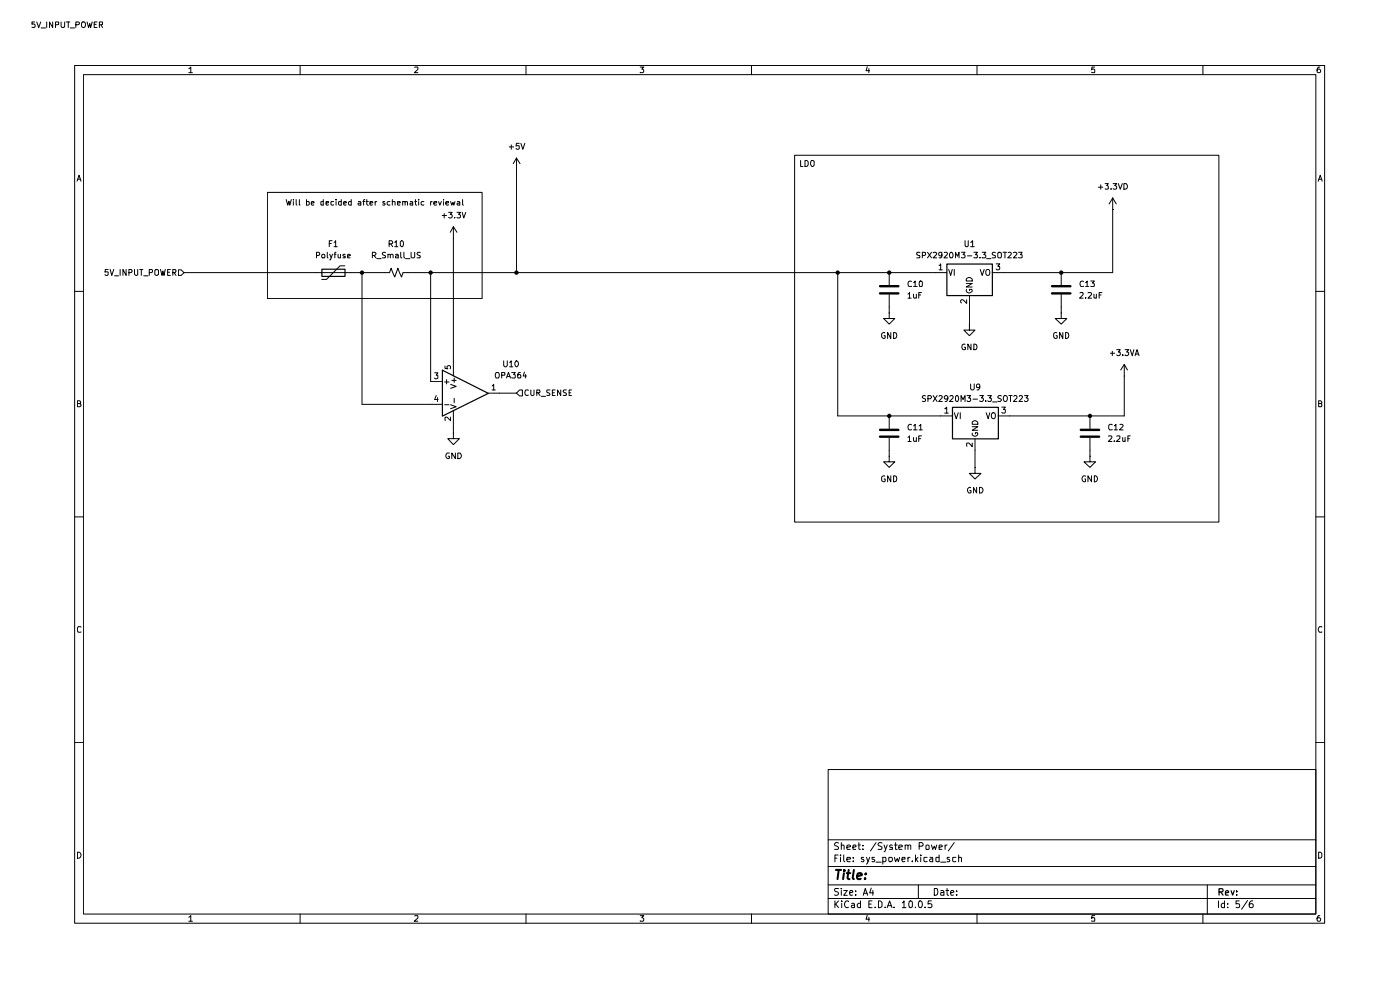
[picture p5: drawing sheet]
(kicad_sch
 (version 20260306)
 (generator "eeschema")
 (generator_version "10.0")
 (paper "A4")
 (lib_symbols
  (symbol "Amplifier_Operational:OPA842xDBV"
   (pin_names
    (offset 0.127)) (exclude_from_sim no) (in_bom yes) (on_board yes)
   (in_pos_files yes)
   (duplicate_pin_numbers_are_jumpers no)
   (property "Reference" "U" (at -1.27 6.35 0) (show_name no) (do_not_autoplace no) (effects (font (size 1.27 1.27)) (justify left)))
   (property "Value" "OPA842xDBV" (at -1.27 3.81 0) (show_name no) (do_not_autoplace no) (effects (font (size 1.27 1.27)) (justify left)))
   (property "Footprint" "Package_TO_SOT_SMD:SOT-23-5" (at -2.54 -5.08 0) (show_name no) (do_not_autoplace no) (hide yes) (effects (font (size 1.27 1.27)) (justify left)))
   (property "Datasheet" "http://www.ti.com/lit/ds/symlink/opa842.pdf" (at 0 5.08 0) (show_name no) (do_not_autoplace no) (hide yes) (effects (font (size 1.27 1.27))))
   (property "Description" "200MHz, Low Distortion, Unity-Gain Stable, Voltage Feedback Operational Amplifier, SOT23-5" (at 0 0 0) (show_name no) (do_not_autoplace no) (hide yes) (effects (font (size 1.27 1.27))))
   (symbol "OPA842xDBV_0_1"
    (polyline (pts (xy -5.08 5.08) (xy 5.08 0) (xy -5.08 -5.08) (xy -5.08 5.08)) (stroke (width 0.254) (type default)) (fill (type background)))
    (pin power_in line (at -2.54 -7.62 90) (length 3.81) (name "V-" (effects (font (size 1.27 1.27)))) (number "2" (effects (font (size 1.27 1.27)))))
    (pin power_in line (at -2.54 7.62 270) (length 3.81) (name "V+" (effects (font (size 1.27 1.27)))) (number "5" (effects (font (size 1.27 1.27))))))
   (symbol "OPA842xDBV_1_1"
    (pin output line (at 7.62 0 180) (length 2.54) (name "" (effects (font (size 1.27 1.27)))) (number "1" (effects (font (size 1.27 1.27)))))
    (pin input line (at -7.62 2.54 0) (length 2.54) (name "+" (effects (font (size 1.27 1.27)))) (number "3" (effects (font (size 1.27 1.27)))))
    (pin input line (at -7.62 -2.54 0) (length 2.54) (name "-" (effects (font (size 1.27 1.27)))) (number "4" (effects (font (size 1.27 1.27))))))
   (embedded_fonts no))
  (symbol "Device:C"
   (pin_numbers (hide yes))
   (pin_names
    (offset 0.254)) (exclude_from_sim no) (in_bom yes) (on_board yes)
   (in_pos_files yes)
   (duplicate_pin_numbers_are_jumpers no)
   (property "Reference" "C" (at 0.635 2.54 0) (show_name no) (do_not_autoplace no) (effects (font (size 1.27 1.27)) (justify left)))
   (property "Value" "C" (at 0.635 -2.54 0) (show_name no) (do_not_autoplace no) (effects (font (size 1.27 1.27)) (justify left)))
   (property "Footprint" "" (at 0.9652 -3.81 0) (show_name no) (do_not_autoplace no) (hide yes) (effects (font (size 1.27 1.27))))
   (property "Datasheet" "" (at 0 0 0) (show_name no) (do_not_autoplace no) (hide yes) (effects (font (size 1.27 1.27))))
   (property "Description" "Unpolarized capacitor" (at 0 0 0) (show_name no) (do_not_autoplace no) (hide yes) (effects (font (size 1.27 1.27))))
   (symbol "C_0_1"
    (polyline (pts (xy -2.032 0.762) (xy 2.032 0.762)) (stroke (width 0.508) (type default)) (fill (type none)))
    (polyline (pts (xy -2.032 -0.762) (xy 2.032 -0.762)) (stroke (width 0.508) (type default)) (fill (type none))))
   (symbol "C_1_1"
    (pin passive line (at 0 3.81 270) (length 2.794) (name "" (effects (font (size 1.27 1.27)))) (number "1" (effects (font (size 1.27 1.27)))))
    (pin passive line (at 0 -3.81 90) (length 2.794) (name "" (effects (font (size 1.27 1.27)))) (number "2" (effects (font (size 1.27 1.27))))))
   (embedded_fonts no))
  (symbol "Device:Polyfuse"
   (pin_numbers (hide yes))
   (pin_names
    (offset 0)) (exclude_from_sim no) (in_bom yes) (on_board yes)
   (in_pos_files yes)
   (duplicate_pin_numbers_are_jumpers no)
   (property "Reference" "F" (at -2.54 0 90) (show_name no) (do_not_autoplace no) (effects (font (size 1.27 1.27))))
   (property "Value" "Polyfuse" (at 2.54 0 90) (show_name no) (do_not_autoplace no) (effects (font (size 1.27 1.27))))
   (property "Footprint" "" (at 1.27 -5.08 0) (show_name no) (do_not_autoplace no) (hide yes) (effects (font (size 1.27 1.27)) (justify left)))
   (property "Datasheet" "" (at 0 0 0) (show_name no) (do_not_autoplace no) (hide yes) (effects (font (size 1.27 1.27))))
   (property "Description" "Resettable fuse, polymeric positive temperature coefficient" (at 0 0 0) (show_name no) (do_not_autoplace no) (hide yes) (effects (font (size 1.27 1.27))))
   (symbol "Polyfuse_0_1"
    (polyline (pts (xy -1.524 2.54) (xy -1.524 1.524) (xy 1.524 -1.524) (xy 1.524 -2.54)) (stroke (width 0) (type default)) (fill (type none)))
    (rectangle (start -0.762 2.54) (end 0.762 -2.54) (stroke (width 0.254) (type default)) (fill (type none)))
    (polyline (pts (xy 0 2.54) (xy 0 -2.54)) (stroke (width 0) (type default)) (fill (type none))))
   (symbol "Polyfuse_1_1"
    (pin passive line (at 0 3.81 270) (length 1.27) (name "" (effects (font (size 1.27 1.27)))) (number "1" (effects (font (size 1.27 1.27)))))
    (pin passive line (at 0 -3.81 90) (length 1.27) (name "" (effects (font (size 1.27 1.27)))) (number "2" (effects (font (size 1.27 1.27))))))
   (embedded_fonts no))
  (symbol "Device:R_Small_US"
   (pin_numbers (hide yes))
   (pin_names
    (offset 0.254) (hide yes)) (exclude_from_sim no) (in_bom yes) (on_board yes)
   (in_pos_files yes)
   (duplicate_pin_numbers_are_jumpers no)
   (property "Reference" "R" (at 0.762 0.508 0) (show_name no) (do_not_autoplace no) (effects (font (size 1.27 1.27)) (justify left)))
   (property "Value" "R_Small_US" (at 0.762 -1.016 0) (show_name no) (do_not_autoplace no) (effects (font (size 1.27 1.27)) (justify left)))
   (property "Footprint" "" (at 0 0 0) (show_name no) (do_not_autoplace no) (hide yes) (effects (font (size 1.27 1.27))))
   (property "Datasheet" "" (at 0 0 0) (show_name no) (do_not_autoplace no) (hide yes) (effects (font (size 1.27 1.27))))
   (property "Description" "Resistor, small US symbol" (at 0 0 0) (show_name no) (do_not_autoplace no) (hide yes) (effects (font (size 1.27 1.27))))
   (symbol "R_Small_US_1_1"
    (polyline (pts (xy 0 1.524) (xy 1.016 1.143) (xy 0 0.762) (xy -1.016 0.381) (xy 0 0)) (stroke (width 0) (type default)) (fill (type none)))
    (polyline (pts (xy 0 0) (xy 1.016 -0.381) (xy 0 -0.762) (xy -1.016 -1.143) (xy 0 -1.524)) (stroke (width 0) (type default)) (fill (type none)))
    (pin passive line (at 0 2.54 270) (length 1.016) (name "" (effects (font (size 1.27 1.27)))) (number "1" (effects (font (size 1.27 1.27)))))
    (pin passive line (at 0 -2.54 90) (length 1.016) (name "" (effects (font (size 1.27 1.27)))) (number "2" (effects (font (size 1.27 1.27))))))
   (embedded_fonts no))
  (symbol "Regulator_Linear:SPX2920M3-3.3_SOT223"
   (pin_names
    (offset 0.254)) (exclude_from_sim no) (in_bom yes) (on_board yes)
   (in_pos_files yes)
   (duplicate_pin_numbers_are_jumpers no)
   (property "Reference" "U" (at -3.81 3.175 0) (show_name no) (do_not_autoplace no) (effects (font (size 1.27 1.27))))
   (property "Value" "SPX2920M3-3.3_SOT223" (at 0 3.175 0) (show_name no) (do_not_autoplace no) (effects (font (size 1.27 1.27)) (justify left)))
   (property "Footprint" "Package_TO_SOT_SMD:SOT-223-3_TabPin2" (at 0 5.715 0) (show_name no) (do_not_autoplace no) (hide yes) (effects (font (size 1.27 1.27)
    (italic yes))))
   (property "Datasheet" "http://www.zlgmcu.com/Sipex/LDO/PDF/spx2920.pdf" (at 0 -1.27 0) (show_name no) (do_not_autoplace no) (hide yes) (effects (font (size 1.27 1.27))))
   (property "Description" "400mA Low drop-out regulator, Fixed Output 3.3V, SOT-223" (at 0 0 0) (show_name no) (do_not_autoplace no) (hide yes) (effects (font (size 1.27 1.27))))
   (symbol "SPX2920M3-3.3_SOT223_0_1"
    (rectangle (start -5.08 -5.08) (end 5.08 1.905) (stroke (width 0.254) (type default)) (fill (type background))))
   (symbol "SPX2920M3-3.3_SOT223_1_1"
    (pin power_in line (at -7.62 0 0) (length 2.54) (name "VI" (effects (font (size 1.27 1.27)))) (number "1" (effects (font (size 1.27 1.27)))))
    (pin power_in line (at 0 -7.62 90) (length 2.54) (name "GND" (effects (font (size 1.27 1.27)))) (number "2" (effects (font (size 1.27 1.27)))))
    (pin power_out line (at 7.62 0 180) (length 2.54) (name "VO" (effects (font (size 1.27 1.27)))) (number "3" (effects (font (size 1.27 1.27))))))
   (embedded_fonts no))
  (symbol "power:+3.3V"
   (power global)
   (pin_numbers (hide yes))
   (pin_names
    (offset 0) (hide yes)) (exclude_from_sim no) (in_bom yes) (on_board yes)
   (in_pos_files yes)
   (duplicate_pin_numbers_are_jumpers no)
   (property "Reference" "#PWR" (at 0 -3.81 0) (show_name no) (do_not_autoplace no) (hide yes) (effects (font (size 1.27 1.27))))
   (property "Value" "+3.3V" (at 0 3.556 0) (show_name no) (do_not_autoplace no) (effects (font (size 1.27 1.27))))
   (property "Footprint" "" (at 0 0 0) (show_name no) (do_not_autoplace no) (hide yes) (effects (font (size 1.27 1.27))))
   (property "Datasheet" "" (at 0 0 0) (show_name no) (do_not_autoplace no) (hide yes) (effects (font (size 1.27 1.27))))
   (property "Description" "Power symbol creates a global label with name \"+3.3V\"" (at 0 0 0) (show_name no) (do_not_autoplace no) (hide yes) (effects (font (size 1.27 1.27))))
   (symbol "+3.3V_0_1"
    (polyline (pts (xy -0.762 1.27) (xy 0 2.54)) (stroke (width 0) (type default)) (fill (type none)))
    (polyline (pts (xy 0 2.54) (xy 0.762 1.27)) (stroke (width 0) (type default)) (fill (type none)))
    (polyline (pts (xy 0 0) (xy 0 2.54)) (stroke (width 0) (type default)) (fill (type none))))
   (symbol "+3.3V_1_1"
    (pin power_in line (at 0 0 90) (length 0) (name "" (effects (font (size 1.27 1.27)))) (number "1" (effects (font (size 1.27 1.27))))))
   (embedded_fonts no))
  (symbol "power:+3.3VDAC"
   (power global)
   (pin_numbers (hide yes))
   (pin_names
    (offset 0) (hide yes)) (exclude_from_sim no) (in_bom yes) (on_board yes)
   (in_pos_files yes)
   (duplicate_pin_numbers_are_jumpers no)
   (property "Reference" "#PWR" (at 3.81 -1.27 0) (show_name no) (do_not_autoplace no) (hide yes) (effects (font (size 1.27 1.27))))
   (property "Value" "+3.3VDAC" (at 0 3.556 0) (show_name no) (do_not_autoplace no) (effects (font (size 1.27 1.27))))
   (property "Footprint" "" (at 0 0 0) (show_name no) (do_not_autoplace no) (hide yes) (effects (font (size 1.27 1.27))))
   (property "Datasheet" "" (at 0 0 0) (show_name no) (do_not_autoplace no) (hide yes) (effects (font (size 1.27 1.27))))
   (property "Description" "Power symbol creates a global label with name \"+3.3VDAC\"" (at 0 0 0) (show_name no) (do_not_autoplace no) (hide yes) (effects (font (size 1.27 1.27))))
   (symbol "+3.3VDAC_0_0"
    (pin power_in line (at 0 0 90) (length 0) (name "" (effects (font (size 1.27 1.27)))) (number "1" (effects (font (size 1.27 1.27))))))
   (symbol "+3.3VDAC_0_1"
    (polyline (pts (xy -0.762 1.27) (xy 0 2.54)) (stroke (width 0) (type default)) (fill (type none)))
    (polyline (pts (xy 0 2.54) (xy 0.762 1.27)) (stroke (width 0) (type default)) (fill (type none)))
    (polyline (pts (xy 0 0) (xy 0 2.54)) (stroke (width 0) (type default)) (fill (type none))))
   (embedded_fonts no))
  (symbol "power:+5V"
   (power global)
   (pin_numbers (hide yes))
   (pin_names
    (offset 0) (hide yes)) (exclude_from_sim no) (in_bom yes) (on_board yes)
   (in_pos_files yes)
   (duplicate_pin_numbers_are_jumpers no)
   (property "Reference" "#PWR" (at 0 -3.81 0) (show_name no) (do_not_autoplace no) (hide yes) (effects (font (size 1.27 1.27))))
   (property "Value" "+5V" (at 0 3.556 0) (show_name no) (do_not_autoplace no) (effects (font (size 1.27 1.27))))
   (property "Footprint" "" (at 0 0 0) (show_name no) (do_not_autoplace no) (hide yes) (effects (font (size 1.27 1.27))))
   (property "Datasheet" "" (at 0 0 0) (show_name no) (do_not_autoplace no) (hide yes) (effects (font (size 1.27 1.27))))
   (property "Description" "Power symbol creates a global label with name \"+5V\"" (at 0 0 0) (show_name no) (do_not_autoplace no) (hide yes) (effects (font (size 1.27 1.27))))
   (symbol "+5V_0_1"
    (polyline (pts (xy -0.762 1.27) (xy 0 2.54)) (stroke (width 0) (type default)) (fill (type none)))
    (polyline (pts (xy 0 2.54) (xy 0.762 1.27)) (stroke (width 0) (type default)) (fill (type none)))
    (polyline (pts (xy 0 0) (xy 0 2.54)) (stroke (width 0) (type default)) (fill (type none))))
   (symbol "+5V_1_1"
    (pin power_in line (at 0 0 90) (length 0) (name "" (effects (font (size 1.27 1.27)))) (number "1" (effects (font (size 1.27 1.27))))))
   (embedded_fonts no))
  (symbol "power:GND"
   (power global)
   (pin_numbers (hide yes))
   (pin_names
    (offset 0) (hide yes)) (exclude_from_sim no) (in_bom yes) (on_board yes)
   (in_pos_files yes)
   (duplicate_pin_numbers_are_jumpers no)
   (property "Reference" "#PWR" (at 0 -6.35 0) (show_name no) (do_not_autoplace no) (hide yes) (effects (font (size 1.27 1.27))))
   (property "Value" "GND" (at 0 -3.81 0) (show_name no) (do_not_autoplace no) (effects (font (size 1.27 1.27))))
   (property "Footprint" "" (at 0 0 0) (show_name no) (do_not_autoplace no) (hide yes) (effects (font (size 1.27 1.27))))
   (property "Datasheet" "" (at 0 0 0) (show_name no) (do_not_autoplace no) (hide yes) (effects (font (size 1.27 1.27))))
   (property "Description" "Power symbol creates a global label with name \"GND\" , ground" (at 0 0 0) (show_name no) (do_not_autoplace no) (hide yes) (effects (font (size 1.27 1.27))))
   (symbol "GND_0_1"
    (polyline (pts (xy 0 0) (xy 0 -1.27) (xy 1.27 -1.27) (xy 0 -2.54) (xy -1.27 -1.27) (xy 0 -1.27)) (stroke (width 0) (type default)) (fill (type none))))
   (symbol "GND_1_1"
    (pin power_in line (at 0 0 270) (length 0) (name "" (effects (font (size 1.27 1.27)))) (number "1" (effects (font (size 1.27 1.27))))))
   (embedded_fonts no)))
 (rectangle
  (start 52.705 38.1)
  (end 100.33 61.595)
  (stroke (width 0) (type default))
  (fill (type none)))
 (rectangle
  (start 169.545 29.845)
  (end 263.525 111.125)
  (stroke (width 0) (type default))
  (fill (type none)))
 (text "Will be decided after schematic reviewal"
  (exclude_from_sim no)
  (at 56.642 39.878 0)
  (effects (font (size 1.27 1.27)) (justify left top)))
 (text "LDO"
  (exclude_from_sim no)
  (at 170.434 31.242 0)
  (effects (font (size 1.27 1.27)) (justify left top)))
 (junction
  (at 179.07 55.88)
  (diameter 0)
  (color 0 0 0 0))
 (junction
  (at 234.95 87.63)
  (diameter 0)
  (color 0 0 0 0))
 (junction
  (at 228.6 55.88)
  (diameter 0)
  (color 0 0 0 0))
 (junction
  (at 73.66 55.88)
  (diameter 0)
  (color 0 0 0 0))
 (junction
  (at 190.5 87.63)
  (diameter 0)
  (color 0 0 0 0))
 (junction
  (at 88.9 55.88)
  (diameter 0)
  (color 0 0 0 0))
 (junction
  (at 190.5 55.88)
  (diameter 0)
  (color 0 0 0 0))
 (junction
  (at 107.95 55.88)
  (diameter 0)
  (color 0 0 0 0))
 (wire
  (pts (xy 190.5 63.5) (xy 190.5 64.77))
  (stroke (width 0) (type default)))
 (wire
  (pts (xy 83.82 55.88) (xy 88.9 55.88))
  (stroke (width 0) (type default)))
 (wire
  (pts (xy 240.03 55.88) (xy 228.6 55.88))
  (stroke (width 0) (type default)))
 (wire
  (pts (xy 208.28 63.5) (xy 208.28 67.31))
  (stroke (width 0) (type default)))
 (wire
  (pts (xy 234.95 87.63) (xy 242.57 87.63))
  (stroke (width 0) (type default)))
 (wire
  (pts (xy 107.95 55.88) (xy 179.07 55.88))
  (stroke (width 0) (type default)))
 (wire
  (pts (xy 88.9 80.01) (xy 88.9 55.88))
  (stroke (width 0) (type default)))
 (wire
  (pts (xy 190.5 87.63) (xy 179.07 87.63))
  (stroke (width 0) (type default)))
 (wire
  (pts (xy 209.55 95.25) (xy 209.55 99.06))
  (stroke (width 0) (type default)))
 (wire
  (pts (xy 234.95 95.25) (xy 234.95 96.52))
  (stroke (width 0) (type default)))
 (wire
  (pts (xy 71.12 55.88) (xy 73.66 55.88))
  (stroke (width 0) (type default)))
 (wire
  (pts (xy 179.07 55.88) (xy 190.5 55.88))
  (stroke (width 0) (type default)))
 (wire
  (pts (xy 190.5 55.88) (xy 200.66 55.88))
  (stroke (width 0) (type default)))
 (wire
  (pts (xy 201.93 87.63) (xy 190.5 87.63))
  (stroke (width 0) (type default)))
 (wire
  (pts (xy 228.6 63.5) (xy 228.6 64.77))
  (stroke (width 0) (type default)))
 (wire
  (pts (xy 93.98 48.26) (xy 93.98 74.93))
  (stroke (width 0) (type default)))
 (wire
  (pts (xy 242.57 87.63) (xy 242.57 78.74))
  (stroke (width 0) (type default)))
 (wire
  (pts (xy 215.9 55.88) (xy 228.6 55.88))
  (stroke (width 0) (type default)))
 (wire
  (pts (xy 104.14 82.55) (xy 107.95 82.55))
  (stroke (width 0) (type default)))
 (wire
  (pts (xy 88.9 85.09) (xy 73.66 85.09))
  (stroke (width 0) (type default)))
 (wire
  (pts (xy 107.95 33.02) (xy 107.95 55.88))
  (stroke (width 0) (type default)))
 (wire
  (pts (xy 240.03 41.91) (xy 240.03 55.88))
  (stroke (width 0) (type default)))
 (wire
  (pts (xy 73.66 55.88) (xy 78.74 55.88))
  (stroke (width 0) (type default)))
 (wire
  (pts (xy 190.5 95.25) (xy 190.5 96.52))
  (stroke (width 0) (type default)))
 (wire
  (pts (xy 93.98 90.17) (xy 93.98 91.44))
  (stroke (width 0) (type default)))
 (wire
  (pts (xy 73.66 85.09) (xy 73.66 55.88))
  (stroke (width 0) (type default)))
 (wire
  (pts (xy 88.9 55.88) (xy 107.95 55.88))
  (stroke (width 0) (type default)))
 (wire
  (pts (xy 179.07 87.63) (xy 179.07 55.88))
  (stroke (width 0) (type default)))
 (wire
  (pts (xy 217.17 87.63) (xy 234.95 87.63))
  (stroke (width 0) (type default)))
 (wire
  (pts (xy 34.29 55.88) (xy 63.5 55.88))
  (stroke (width 0) (type default)))
 (label "5V_INPUT_POWER"
  (at 16.5888 2.0957 180)
  (effects (font (size 1.27 1.27)) (justify right bottom)))
 (hierarchical_label "5V_INPUT_POWER"
  (shape input)
  (at 34.29 55.88 180)
  (effects (font (size 1.27 1.27)) (justify right)))
 (hierarchical_label "CUR_SENSE"
  (shape input)
  (at 107.95 82.55 0)
  (effects (font (size 1.27 1.27)) (justify left)))
 (symbol
  (lib_id "power:GND")
  (at 190.5 96.52 0)
  (unit 1)
  (body_style 1)
  (exclude_from_sim no)
  (in_bom yes)
  (on_board yes)
  (in_pos_files yes)
  (dnp no)
  (fields_autoplaced yes)
  (property "Reference" "#PWR026" (at 190.5 102.87 0) (hide yes) (show_name no) (do_not_autoplace no) (effects (font (size 1.27 1.27))))
  (property "Value" "GND" (at 190.5 101.6 0) (show_name no) (do_not_autoplace no) (effects (font (size 1.27 1.27))))
  (property "Footprint" "" (at 190.5 96.52 0) (hide yes) (show_name no) (do_not_autoplace no) (effects (font (size 1.27 1.27))))
  (property "Datasheet" "" (at 190.5 96.52 0) (hide yes) (show_name no) (do_not_autoplace no) (effects (font (size 1.27 1.27))))
  (property "Description" "Power symbol creates a global label with name \"GND\" , ground" (at 190.5 96.52 0) (hide yes) (show_name no) (do_not_autoplace no) (effects (font (size 1.27 1.27))))
  (pin "1"))
 (symbol
  (lib_id "power:+3.3VDAC")
  (at 240.03 41.91 0)
  (unit 1)
  (body_style 1)
  (exclude_from_sim no)
  (in_bom yes)
  (on_board yes)
  (in_pos_files yes)
  (dnp no)
  (fields_autoplaced yes)
  (property "Reference" "#PWR030" (at 243.84 43.18 0) (hide yes) (show_name no) (do_not_autoplace no) (effects (font (size 1.27 1.27))))
  (property "Value" "+3.3VD" (at 240.03 36.83 0) (show_name no) (do_not_autoplace no) (effects (font (size 1.27 1.27))))
  (property "Footprint" "" (at 240.03 41.91 0) (hide yes) (show_name no) (do_not_autoplace no) (effects (font (size 1.27 1.27))))
  (property "Datasheet" "" (at 240.03 41.91 0) (hide yes) (show_name no) (do_not_autoplace no) (effects (font (size 1.27 1.27))))
  (property "Description" "Power symbol creates a global label with name \"+3.3VDAC\"" (at 240.03 41.91 0) (hide yes) (show_name no) (do_not_autoplace no) (effects (font (size 1.27 1.27))))
  (pin "1"))
 (symbol
  (lib_id "power:GND")
  (at 234.95 96.52 0)
  (unit 1)
  (body_style 1)
  (exclude_from_sim no)
  (in_bom yes)
  (on_board yes)
  (in_pos_files yes)
  (dnp no)
  (fields_autoplaced yes)
  (property "Reference" "#PWR028" (at 234.95 102.87 0) (hide yes) (show_name no) (do_not_autoplace no) (effects (font (size 1.27 1.27))))
  (property "Value" "GND" (at 234.95 101.6 0) (show_name no) (do_not_autoplace no) (effects (font (size 1.27 1.27))))
  (property "Footprint" "" (at 234.95 96.52 0) (hide yes) (show_name no) (do_not_autoplace no) (effects (font (size 1.27 1.27))))
  (property "Datasheet" "" (at 234.95 96.52 0) (hide yes) (show_name no) (do_not_autoplace no) (effects (font (size 1.27 1.27))))
  (property "Description" "Power symbol creates a global label with name \"GND\" , ground" (at 234.95 96.52 0) (hide yes) (show_name no) (do_not_autoplace no) (effects (font (size 1.27 1.27))))
  (pin "1"))
 (symbol
  (lib_id "Device:R_Small_US")
  (at 81.28 55.88 90)
  (unit 1)
  (body_style 1)
  (exclude_from_sim no)
  (in_bom yes)
  (on_board yes)
  (in_pos_files yes)
  (dnp no)
  (fields_autoplaced yes)
  (property "Reference" "R10" (at 81.28 49.53 90) (show_name no) (do_not_autoplace no) (effects (font (size 1.27 1.27))))
  (property "Value" "R_Small_US" (at 81.28 52.07 90) (show_name no) (do_not_autoplace no) (effects (font (size 1.27 1.27))))
  (property "Footprint" "" (at 81.28 55.88 0) (hide yes) (show_name no) (do_not_autoplace no) (effects (font (size 1.27 1.27))))
  (property "Datasheet" "" (at 81.28 55.88 0) (hide yes) (show_name no) (do_not_autoplace no) (effects (font (size 1.27 1.27))))
  (property "Description" "Resistor, small US symbol" (at 81.28 55.88 0) (hide yes) (show_name no) (do_not_autoplace no) (effects (font (size 1.27 1.27))))
  (pin "1")
  (pin "2"))
 (symbol
  (lib_id "power:+5V")
  (at 107.95 33.02 0)
  (unit 1)
  (body_style 1)
  (exclude_from_sim no)
  (in_bom yes)
  (on_board yes)
  (in_pos_files yes)
  (dnp no)
  (fields_autoplaced yes)
  (property "Reference" "#PWR036" (at 107.95 36.83 0) (hide yes) (show_name no) (do_not_autoplace no) (effects (font (size 1.27 1.27))))
  (property "Value" "+5V" (at 107.95 27.94 0) (show_name no) (do_not_autoplace no) (effects (font (size 1.27 1.27))))
  (property "Footprint" "" (at 107.95 33.02 0) (hide yes) (show_name no) (do_not_autoplace no) (effects (font (size 1.27 1.27))))
  (property "Datasheet" "" (at 107.95 33.02 0) (hide yes) (show_name no) (do_not_autoplace no) (effects (font (size 1.27 1.27))))
  (property "Description" "Power symbol creates a global label with name \"+5V\"" (at 107.95 33.02 0) (hide yes) (show_name no) (do_not_autoplace no) (effects (font (size 1.27 1.27))))
  (pin "1"))
 (symbol
  (lib_id "Regulator_Linear:SPX2920M3-3.3_SOT223")
  (at 209.55 87.63 0)
  (unit 1)
  (body_style 1)
  (exclude_from_sim no)
  (in_bom yes)
  (on_board yes)
  (in_pos_files yes)
  (dnp no)
  (fields_autoplaced yes)
  (property "Reference" "U9" (at 209.55 81.28 0) (show_name no) (do_not_autoplace no) (effects (font (size 1.27 1.27))))
  (property "Value" "SPX2920M3-3.3_SOT223" (at 209.55 83.82 0) (show_name no) (do_not_autoplace no) (effects (font (size 1.27 1.27))))
  (property "Footprint" "Package_TO_SOT_SMD:SOT-223-3_TabPin2" (at 209.55 81.915 0) (hide yes) (show_name no) (do_not_autoplace no) (effects (font (size 1.27 1.27)
    (italic yes))))
  (property "Datasheet" "http://www.zlgmcu.com/Sipex/LDO/PDF/spx2920.pdf" (at 209.55 88.9 0) (hide yes) (show_name no) (do_not_autoplace no) (effects (font (size 1.27 1.27))))
  (property "Description" "400mA Low drop-out regulator, Fixed Output 3.3V, SOT-223" (at 209.55 87.63 0) (hide yes) (show_name no) (do_not_autoplace no) (effects (font (size 1.27 1.27))))
  (pin "1")
  (pin "2")
  (pin "3"))
 (symbol
  (lib_id "power:GND")
  (at 228.6 64.77 0)
  (unit 1)
  (body_style 1)
  (exclude_from_sim no)
  (in_bom yes)
  (on_board yes)
  (in_pos_files yes)
  (dnp no)
  (fields_autoplaced yes)
  (property "Reference" "#PWR029" (at 228.6 71.12 0) (hide yes) (show_name no) (do_not_autoplace no) (effects (font (size 1.27 1.27))))
  (property "Value" "GND" (at 228.6 69.85 0) (show_name no) (do_not_autoplace no) (effects (font (size 1.27 1.27))))
  (property "Footprint" "" (at 228.6 64.77 0) (hide yes) (show_name no) (do_not_autoplace no) (effects (font (size 1.27 1.27))))
  (property "Datasheet" "" (at 228.6 64.77 0) (hide yes) (show_name no) (do_not_autoplace no) (effects (font (size 1.27 1.27))))
  (property "Description" "Power symbol creates a global label with name \"GND\" , ground" (at 228.6 64.77 0) (hide yes) (show_name no) (do_not_autoplace no) (effects (font (size 1.27 1.27))))
  (pin "1"))
 (symbol
  (lib_id "power:GND")
  (at 209.55 99.06 0)
  (unit 1)
  (body_style 1)
  (exclude_from_sim no)
  (in_bom yes)
  (on_board yes)
  (in_pos_files yes)
  (dnp no)
  (fields_autoplaced yes)
  (property "Reference" "#PWR024" (at 209.55 105.41 0) (hide yes) (show_name no) (do_not_autoplace no) (effects (font (size 1.27 1.27))))
  (property "Value" "GND" (at 209.55 104.14 0) (show_name no) (do_not_autoplace no) (effects (font (size 1.27 1.27))))
  (property "Footprint" "" (at 209.55 99.06 0) (hide yes) (show_name no) (do_not_autoplace no) (effects (font (size 1.27 1.27))))
  (property "Datasheet" "" (at 209.55 99.06 0) (hide yes) (show_name no) (do_not_autoplace no) (effects (font (size 1.27 1.27))))
  (property "Description" "Power symbol creates a global label with name \"GND\" , ground" (at 209.55 99.06 0) (hide yes) (show_name no) (do_not_autoplace no) (effects (font (size 1.27 1.27))))
  (pin "1"))
 (symbol
  (lib_id "Device:Polyfuse")
  (at 67.31 55.88 90)
  (unit 1)
  (body_style 1)
  (exclude_from_sim no)
  (in_bom yes)
  (on_board yes)
  (in_pos_files yes)
  (dnp no)
  (fields_autoplaced yes)
  (property "Reference" "F1" (at 67.31 49.53 90) (show_name no) (do_not_autoplace no) (effects (font (size 1.27 1.27))))
  (property "Value" "Polyfuse" (at 67.31 52.07 90) (show_name no) (do_not_autoplace no) (effects (font (size 1.27 1.27))))
  (property "Footprint" "" (at 72.39 54.61 0) (hide yes) (show_name no) (do_not_autoplace no) (effects (font (size 1.27 1.27)) (justify left)))
  (property "Datasheet" "" (at 67.31 55.88 0) (hide yes) (show_name no) (do_not_autoplace no) (effects (font (size 1.27 1.27))))
  (property "Description" "Resettable fuse, polymeric positive temperature coefficient" (at 67.31 55.88 0) (hide yes) (show_name no) (do_not_autoplace no) (effects (font (size 1.27 1.27))))
  (pin "2")
  (pin "1"))
 (symbol
  (lib_id "Device:C")
  (at 228.6 59.69 0)
  (unit 1)
  (body_style 1)
  (exclude_from_sim no)
  (in_bom yes)
  (on_board yes)
  (in_pos_files yes)
  (dnp no)
  (fields_autoplaced yes)
  (property "Reference" "C13" (at 232.41 58.4199 0) (show_name no) (do_not_autoplace no) (effects (font (size 1.27 1.27)) (justify left)))
  (property "Value" "2.2uF" (at 232.41 60.9599 0) (show_name no) (do_not_autoplace no) (effects (font (size 1.27 1.27)) (justify left)))
  (property "Footprint" "" (at 229.5652 63.5 0) (hide yes) (show_name no) (do_not_autoplace no) (effects (font (size 1.27 1.27))))
  (property "Datasheet" "" (at 228.6 59.69 0) (hide yes) (show_name no) (do_not_autoplace no) (effects (font (size 1.27 1.27))))
  (property "Description" "Unpolarized capacitor" (at 228.6 59.69 0) (hide yes) (show_name no) (do_not_autoplace no) (effects (font (size 1.27 1.27))))
  (pin "2")
  (pin "1"))
 (symbol
  (lib_id "power:+3.3V")
  (at 242.57 78.74 0)
  (unit 1)
  (body_style 1)
  (exclude_from_sim no)
  (in_bom yes)
  (on_board yes)
  (in_pos_files yes)
  (dnp no)
  (fields_autoplaced yes)
  (property "Reference" "#PWR027" (at 242.57 82.55 0) (hide yes) (show_name no) (do_not_autoplace no) (effects (font (size 1.27 1.27))))
  (property "Value" "+3.3VA" (at 242.57 73.66 0) (show_name no) (do_not_autoplace no) (effects (font (size 1.27 1.27))))
  (property "Footprint" "" (at 242.57 78.74 0) (hide yes) (show_name no) (do_not_autoplace no) (effects (font (size 1.27 1.27))))
  (property "Datasheet" "" (at 242.57 78.74 0) (hide yes) (show_name no) (do_not_autoplace no) (effects (font (size 1.27 1.27))))
  (property "Description" "Power symbol creates a global label with name \"+3.3V\"" (at 242.57 78.74 0) (hide yes) (show_name no) (do_not_autoplace no) (effects (font (size 1.27 1.27))))
  (pin "1"))
 (symbol
  (lib_id "power:+3.3V")
  (at 93.98 48.26 0)
  (unit 1)
  (body_style 1)
  (exclude_from_sim no)
  (in_bom yes)
  (on_board yes)
  (in_pos_files yes)
  (dnp no)
  (fields_autoplaced yes)
  (property "Reference" "#PWR021" (at 93.98 52.07 0) (hide yes) (show_name no) (do_not_autoplace no) (effects (font (size 1.27 1.27))))
  (property "Value" "+3.3V" (at 93.98 43.18 0) (show_name no) (do_not_autoplace no) (effects (font (size 1.27 1.27))))
  (property "Footprint" "" (at 93.98 48.26 0) (hide yes) (show_name no) (do_not_autoplace no) (effects (font (size 1.27 1.27))))
  (property "Datasheet" "" (at 93.98 48.26 0) (hide yes) (show_name no) (do_not_autoplace no) (effects (font (size 1.27 1.27))))
  (property "Description" "Power symbol creates a global label with name \"+3.3V\"" (at 93.98 48.26 0) (hide yes) (show_name no) (do_not_autoplace no) (effects (font (size 1.27 1.27))))
  (pin "1"))
 (symbol
  (lib_id "power:GND")
  (at 208.28 67.31 0)
  (unit 1)
  (body_style 1)
  (exclude_from_sim no)
  (in_bom yes)
  (on_board yes)
  (in_pos_files yes)
  (dnp no)
  (fields_autoplaced yes)
  (property "Reference" "#PWR023" (at 208.28 73.66 0) (hide yes) (show_name no) (do_not_autoplace no) (effects (font (size 1.27 1.27))))
  (property "Value" "GND" (at 208.28 72.39 0) (show_name no) (do_not_autoplace no) (effects (font (size 1.27 1.27))))
  (property "Footprint" "" (at 208.28 67.31 0) (hide yes) (show_name no) (do_not_autoplace no) (effects (font (size 1.27 1.27))))
  (property "Datasheet" "" (at 208.28 67.31 0) (hide yes) (show_name no) (do_not_autoplace no) (effects (font (size 1.27 1.27))))
  (property "Description" "Power symbol creates a global label with name \"GND\" , ground" (at 208.28 67.31 0) (hide yes) (show_name no) (do_not_autoplace no) (effects (font (size 1.27 1.27))))
  (pin "1"))
 (symbol
  (lib_id "Device:C")
  (at 234.95 91.44 0)
  (unit 1)
  (body_style 1)
  (exclude_from_sim no)
  (in_bom yes)
  (on_board yes)
  (in_pos_files yes)
  (dnp no)
  (fields_autoplaced yes)
  (property "Reference" "C12" (at 238.76 90.1699 0) (show_name no) (do_not_autoplace no) (effects (font (size 1.27 1.27)) (justify left)))
  (property "Value" "2.2uF" (at 238.76 92.7099 0) (show_name no) (do_not_autoplace no) (effects (font (size 1.27 1.27)) (justify left)))
  (property "Footprint" "" (at 235.9152 95.25 0) (hide yes) (show_name no) (do_not_autoplace no) (effects (font (size 1.27 1.27))))
  (property "Datasheet" "" (at 234.95 91.44 0) (hide yes) (show_name no) (do_not_autoplace no) (effects (font (size 1.27 1.27))))
  (property "Description" "Unpolarized capacitor" (at 234.95 91.44 0) (hide yes) (show_name no) (do_not_autoplace no) (effects (font (size 1.27 1.27))))
  (pin "2")
  (pin "1"))
 (symbol
  (lib_id "Device:C")
  (at 190.5 59.69 0)
  (unit 1)
  (body_style 1)
  (exclude_from_sim no)
  (in_bom yes)
  (on_board yes)
  (in_pos_files yes)
  (dnp no)
  (fields_autoplaced yes)
  (property "Reference" "C10" (at 194.31 58.4199 0) (show_name no) (do_not_autoplace no) (effects (font (size 1.27 1.27)) (justify left)))
  (property "Value" "1uF" (at 194.31 60.9599 0) (show_name no) (do_not_autoplace no) (effects (font (size 1.27 1.27)) (justify left)))
  (property "Footprint" "" (at 191.4652 63.5 0) (hide yes) (show_name no) (do_not_autoplace no) (effects (font (size 1.27 1.27))))
  (property "Datasheet" "" (at 190.5 59.69 0) (hide yes) (show_name no) (do_not_autoplace no) (effects (font (size 1.27 1.27))))
  (property "Description" "Unpolarized capacitor" (at 190.5 59.69 0) (hide yes) (show_name no) (do_not_autoplace no) (effects (font (size 1.27 1.27))))
  (pin "2")
  (pin "1"))
 (symbol
  (lib_id "Regulator_Linear:SPX2920M3-3.3_SOT223")
  (at 208.28 55.88 0)
  (unit 1)
  (body_style 1)
  (exclude_from_sim no)
  (in_bom yes)
  (on_board yes)
  (in_pos_files yes)
  (dnp no)
  (fields_autoplaced yes)
  (property "Reference" "U1" (at 208.28 49.53 0) (show_name no) (do_not_autoplace no) (effects (font (size 1.27 1.27))))
  (property "Value" "SPX2920M3-3.3_SOT223" (at 208.28 52.07 0) (show_name no) (do_not_autoplace no) (effects (font (size 1.27 1.27))))
  (property "Footprint" "Package_TO_SOT_SMD:SOT-223-3_TabPin2" (at 208.28 50.165 0) (hide yes) (show_name no) (do_not_autoplace no) (effects (font (size 1.27 1.27)
    (italic yes))))
  (property "Datasheet" "http://www.zlgmcu.com/Sipex/LDO/PDF/spx2920.pdf" (at 208.28 57.15 0) (hide yes) (show_name no) (do_not_autoplace no) (effects (font (size 1.27 1.27))))
  (property "Description" "400mA Low drop-out regulator, Fixed Output 3.3V, SOT-223" (at 208.28 55.88 0) (hide yes) (show_name no) (do_not_autoplace no) (effects (font (size 1.27 1.27))))
  (pin "1")
  (pin "2")
  (pin "3"))
 (symbol
  (lib_id "Device:C")
  (at 190.5 91.44 0)
  (unit 1)
  (body_style 1)
  (exclude_from_sim no)
  (in_bom yes)
  (on_board yes)
  (in_pos_files yes)
  (dnp no)
  (fields_autoplaced yes)
  (property "Reference" "C11" (at 194.31 90.1699 0) (show_name no) (do_not_autoplace no) (effects (font (size 1.27 1.27)) (justify left)))
  (property "Value" "1uF" (at 194.31 92.7099 0) (show_name no) (do_not_autoplace no) (effects (font (size 1.27 1.27)) (justify left)))
  (property "Footprint" "" (at 191.4652 95.25 0) (hide yes) (show_name no) (do_not_autoplace no) (effects (font (size 1.27 1.27))))
  (property "Datasheet" "" (at 190.5 91.44 0) (hide yes) (show_name no) (do_not_autoplace no) (effects (font (size 1.27 1.27))))
  (property "Description" "Unpolarized capacitor" (at 190.5 91.44 0) (hide yes) (show_name no) (do_not_autoplace no) (effects (font (size 1.27 1.27))))
  (pin "2")
  (pin "1"))
 (symbol
  (lib_id "power:GND")
  (at 190.5 64.77 0)
  (unit 1)
  (body_style 1)
  (exclude_from_sim no)
  (in_bom yes)
  (on_board yes)
  (in_pos_files yes)
  (dnp no)
  (fields_autoplaced yes)
  (property "Reference" "#PWR025" (at 190.5 71.12 0) (hide yes) (show_name no) (do_not_autoplace no) (effects (font (size 1.27 1.27))))
  (property "Value" "GND" (at 190.5 69.85 0) (show_name no) (do_not_autoplace no) (effects (font (size 1.27 1.27))))
  (property "Footprint" "" (at 190.5 64.77 0) (hide yes) (show_name no) (do_not_autoplace no) (effects (font (size 1.27 1.27))))
  (property "Datasheet" "" (at 190.5 64.77 0) (hide yes) (show_name no) (do_not_autoplace no) (effects (font (size 1.27 1.27))))
  (property "Description" "Power symbol creates a global label with name \"GND\" , ground" (at 190.5 64.77 0) (hide yes) (show_name no) (do_not_autoplace no) (effects (font (size 1.27 1.27))))
  (pin "1"))
 (symbol
  (lib_id "Amplifier_Operational:OPA842xDBV")
  (at 96.52 82.55 0)
  (unit 1)
  (body_style 1)
  (exclude_from_sim no)
  (in_bom yes)
  (on_board yes)
  (in_pos_files yes)
  (dnp no)
  (fields_autoplaced yes)
  (property "Reference" "U10" (at 106.68 76.1298 0) (show_name no) (do_not_autoplace no) (effects (font (size 1.27 1.27))))
  (property "Value" "OPA364" (at 106.68 78.6698 0) (show_name no) (do_not_autoplace no) (effects (font (size 1.27 1.27))))
  (property "Footprint" "Package_TO_SOT_SMD:SOT-23-5" (at 93.98 87.63 0) (hide yes) (show_name no) (do_not_autoplace no) (effects (font (size 1.27 1.27)) (justify left)))
  (property "Datasheet" "http://www.ti.com/lit/ds/symlink/opa842.pdf" (at 96.52 77.47 0) (hide yes) (show_name no) (do_not_autoplace no) (effects (font (size 1.27 1.27))))
  (property "Description" "200MHz, Low Distortion, Unity-Gain Stable, Voltage Feedback Operational Amplifier, SOT23-5" (at 96.52 82.55 0) (hide yes) (show_name no) (do_not_autoplace no) (effects (font (size 1.27 1.27))))
  (pin "4")
  (pin "2")
  (pin "5")
  (pin "3")
  (pin "1"))
 (symbol
  (lib_id "power:GND")
  (at 93.98 91.44 0)
  (unit 1)
  (body_style 1)
  (exclude_from_sim no)
  (in_bom yes)
  (on_board yes)
  (in_pos_files yes)
  (dnp no)
  (fields_autoplaced yes)
  (property "Reference" "#PWR022" (at 93.98 97.79 0) (hide yes) (show_name no) (do_not_autoplace no) (effects (font (size 1.27 1.27))))
  (property "Value" "GND" (at 93.98 96.52 0) (show_name no) (do_not_autoplace no) (effects (font (size 1.27 1.27))))
  (property "Footprint" "" (at 93.98 91.44 0) (hide yes) (show_name no) (do_not_autoplace no) (effects (font (size 1.27 1.27))))
  (property "Datasheet" "" (at 93.98 91.44 0) (hide yes) (show_name no) (do_not_autoplace no) (effects (font (size 1.27 1.27))))
  (property "Description" "Power symbol creates a global label with name \"GND\" , ground" (at 93.98 91.44 0) (hide yes) (show_name no) (do_not_autoplace no) (effects (font (size 1.27 1.27))))
  (pin "1")))
